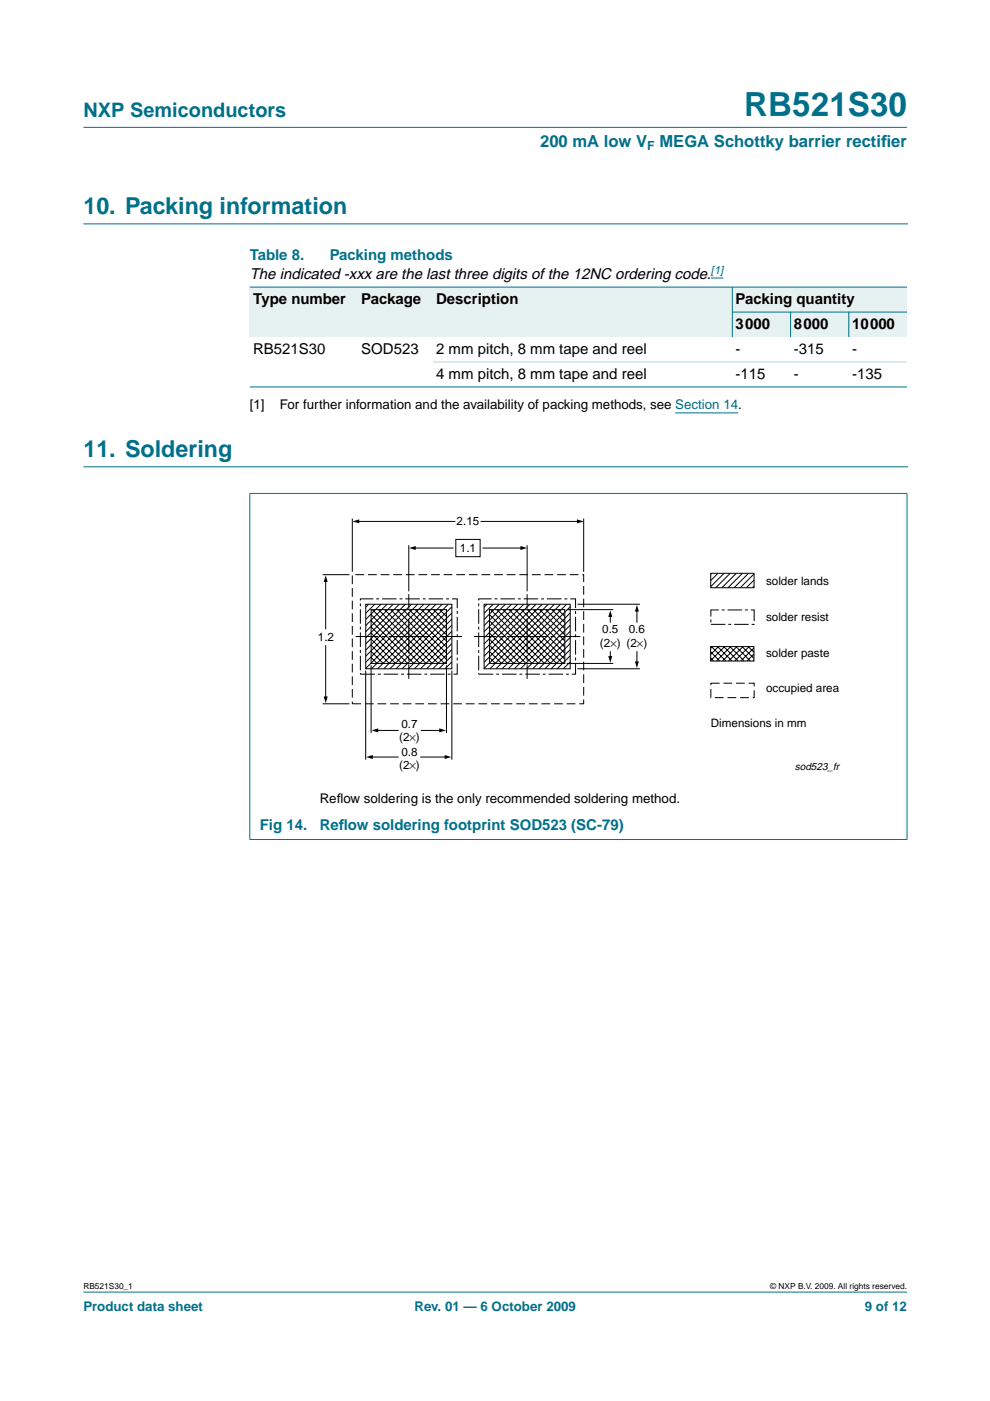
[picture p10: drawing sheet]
<svg xmlns="http://www.w3.org/2000/svg" width="210mm" height="297mm" viewBox="0 0 210 297" stroke-linecap="round" stroke-linejoin="round" font-family="sans-serif">
<g fill="#00708a" stroke="#00708a" stroke-width=".21">
<path d="M17.7 273.9h174.6z"/>
<path d="M17.7 27h174.6z"/>
</g>
<path d="M17.7 47.5h174.7M17.7 99h174.7" fill="none" stroke="#00708a" stroke-width=".21"/>
<path d="M150.7 58.9h2.7M143.2 87.5h13.3" fill="none" stroke="#00f" stroke-width=".21"/>
<g fill="#e6f2f2">
<path d="M53 60.9h22.9v10.6h-22.9z" fill-rule="evenodd"/>
<path d="M75.9 60.9h15.9v10.6h-15.9z" fill-rule="evenodd"/>
<path d="M91.8 60.9h63.5v10.6h-63.5z" fill-rule="evenodd"/>
<path d="M155.3 60.9h37v5.3h-37z" fill-rule="evenodd"/>
<path d="M155.3 66.2h12.3v5.3h-12.3z" fill-rule="evenodd"/>
<path d="M167.6 66.2h12.4v5.3h-12.4z" fill-rule="evenodd"/>
<path d="M180 66.2h12.3v5.3h-12.3z" fill-rule="evenodd"/>
</g>
<g fill="#00708a" stroke="#00708a" stroke-width=".21">
<path d="M155.3 60.8v10.7z"/>
<path d="M167.6 66.1v5.4z"/>
<path d="M180 66.1v5.4z"/>
<path d="M53 60.9h139.3z"/>
<path d="M155.2 66.2h37.1z"/>
<path d="M53 82h139.3z"/>
<path d="M53 104.7v73.3z"/>
<path d="M192.3 104.7v73.3z"/>
<path d="M52.9 104.6h139.5z"/>
<path d="M52.9 178h139.5z"/>
</g>
<path d="M91.8 76.7h100.5z" fill="#b3d4db" stroke="#b3d4db" stroke-width=".21"/>
<g fill="none" stroke="#000" stroke-width=".21">
<path d="M74.7 109.9v11.3M75.9 110.6h20.5M86.7 115.6v9.8M87.9 116.2h8.1M96.6 114.4h5.2v3.6h-5.2zM102 110.6h20.6M102.4 116.2h8.2M111.8 115.6v9.8M123.8 109.9v11.3M68.4 121.8h5.7M69.1 123.1v10.2M69.1 136.9v11.1"/>
<path d="M75.4 135h4.8M77.5 128.1h18.3v13.7h-18.3zM78.2 128.1l-.7 .6M78.7 129.3h16v11.4h-16zM78.7 134.2l6.4 6.5M78.7 135.5l5.1 5.2M78.7 136.8l3.8 3.9M78.7 138.1l2.5 2.6M78.7 139.4l1.2 1.3M78.7 130.3l10.3 10.4M78.7 131.6l9 9.1M78.7 132.9l7.7 7.8"/>
<path d="M78.9 129.3l11.4 11.4M79.5 128.1l-2 1.9M80.2 129.3l11.4 11.4M80.8 128.1l-3.3 3.2M81 135h.7M81.5 129.3l11.4 11.4M82.1 128.1l-4.6 4.5M82.4 135h8.5M82.8 129.3l11.4 11.4M83.4 128.1l-5.9 5.8M84.1 129.3l10.6 10.5M84.7 128.1l-7.2 7.1"/>
<path d="M85.4 129.3l9.3 9.2M86 128.1l-8.5 8.4M86.7 126v3.1M86.7 129.8v.7M86.7 131.2v7.4M86.7 139.4v.7M86.7 129.3l8 7.9M87.3 128.1l-9.8 9.7M88 129.3l6.7 6.6M88.6 128.1l-11.1 11M89.3 129.3l5.4 5.3M89.9 128.1l-12.4 12.3"/>
<path d="M90.6 129.3l4.1 4M91.2 128.1l-13.7 13.6M91.6 135h.8M91.9 129.3l2.8 2.7M92.5 128.1l-13.7 13.7M93.2 129.3l1.5 1.4M93.3 135h4.6M93.7 128.1l-13.6 13.7M94.5 129.3l.2 .1M95 128.1l-13.6 13.7M95.8 130l-11.8 11.8M95.8 128.7l-13.1 13.1"/>
<path d="M95.8 139l-2.7 2.8M95.8 137.7l-4 4.1M95.8 136.4l-5.3 5.4M95.8 135.1l-6.6 6.7M95.8 133.8l-7.9 8M95.8 132.6l-9.2 9.2M95.8 131.3l-10.5 10.5M100.5 135h4.8M102.6 128.1h18.3v13.7h-18.3zM103.3 128.1l-.7 .6M103.8 129.3h16v11.4h-16zM103.8 134.2l6.4 6.5"/>
<path d="M103.8 135.5l5.1 5.2M103.8 136.8l3.8 3.9M103.8 138.1l2.5 2.6M103.8 139.4l1.2 1.3M103.8 130.3l10.3 10.4M103.8 131.6l9 9.1M103.8 132.9l7.7 7.8M104 129.3l11.4 11.4M104.6 128.1l-2 1.9M105.3 129.3l11.4 11.4M105.9 128.1l-3.3 3.2M106.1 135h.7"/>
<path d="M106.6 129.3l11.4 11.4M107.2 128.1l-4.6 4.5M107.5 135h8.5M107.9 129.3l11.4 11.4M108.5 128.1l-5.9 5.8M109.2 129.3l10.6 10.5M109.8 128.1l-7.2 7.1M110.5 129.3l9.3 9.2M111.1 128.1l-8.5 8.4M111.8 126v3.1M111.8 129.8v.7M111.8 131.2v7.4"/>
<path d="M111.8 139.4v.7M111.8 129.3l8 7.9M112.3 128.1l-9.7 9.7M113.1 129.3l6.7 6.6M113.6 128.1l-11 11M114.4 129.3l5.4 5.3M114.9 128.1l-12.3 12.3M115.7 129.3l4.1 4M116.2 128.1l-13.6 13.6M116.7 135h.8M117 129.3l2.8 2.7M117.5 128.1l-13.6 13.7"/>
<path d="M118.3 129.3l1.5 1.4M118.4 135h4.6M118.8 128.1l-13.6 13.7M119.6 129.3l.2 .1M120.1 128.1l-13.6 13.7M120.2 129.3h9.8M120.9 130l-11.8 11.8M120.9 128.7l-13.1 13.1M120.9 139l-2.8 2.8M120.9 137.7l-4.1 4.1M120.9 136.4l-5.4 5.4M120.9 135.1l-6.7 6.7"/>
<path d="M120.9 133.8l-8 8M120.9 132.6l-9.3 9.2M120.9 131.3l-10.5 10.5M122.4 128.1h13.3M129.4 130.5v1.4M129.4 138.2v1.2M135 129.4v2.5M135 138.2v2.3M150.7 137.1h9.2v3.1h-9.2zM150.7 138.2l1.9 2M150.7 139.5l.6 .7M150.7 121.5h9.2v3.1h-9.2z"/>
<path d="M150.8 137.1l3.1 3.1M150.9 121.5l-.2 .3M151 137.1l-.3 .4M152.1 137.1l3.1 3.1M152.2 121.5l-1.5 1.6M152.3 137.1l-1.6 1.7M153.4 137.1l3.1 3.1M153.5 121.5l-2.8 2.9M153.6 137.1l-2.9 3M154.7 137.1l3.1 3.1M154.8 121.5l-3 3.1M154.9 137.1l-3 3.1"/>
<path d="M156 137.1l3.1 3.1M156.1 121.5l-3 3.1M156.2 137.1l-3 3.1M157.3 137.1l2.6 2.5M157.4 121.5l-3 3.1M157.5 137.1l-3 3.1M158.6 137.1l1.3 1.2M158.7 121.5l-3 3.1M158.8 137.1l-3 3.1M159.9 140l-.2 .2M159.9 138.7l-1.5 1.5M159.9 137.4l-2.8 2.8"/>
<path d="M159.9 124.3l-.4 .3M159.9 123l-1.6 1.6M159.9 121.7l-2.9 2.9M68.4 149.2h5.7M77.5 142.2v18.9M78.7 141v14.4M79.9 154.9h4.5M86.7 140.9v3M89.3 154.9h4.1M94.7 141v14.4M95.8 142.2v18.9M95.8 140.3l-1.4 1.5"/>
<path d="M111.8 140.9v3M120.2 140.7h9.8M120.9 140.3l-1.5 1.5M122.4 141.8h13.3M78.8 160.5h5.6M89.2 160.5h5.4"/>
</g>
<path d="M76.4 127h20.5v15.9h-20.5zM101.5 127h20.5v15.9h-20.5zM150.7 129.3h9.2v3.1h-9.2z" fill="none" stroke="#000" stroke-width=".21" stroke-dasharray="3.1 .6 .6 .6" stroke-linecap="butt"/>
<path d="M74.7 121.8h49.1v27.4h-49.1zM150.7 144.9h9.2v3h-9.2z" fill="none" stroke="#000" stroke-width=".21" stroke-dasharray="1.9 .8" stroke-linecap="butt"/>
<g fill="#000">
<path d="M74.8 110.6l1.4-.5v.9zM86.7 116.2l1.4-.4v.8zM110.3 115.8l1.4 .4-1.4 .4zM122.3 110.1l1.4 .5-1.4 .4zM69.1 122l.4 1.4h-.9zM129.4 129.4l.4 1.4h-.8zM129 139.1h.8l-.4 1.4zM135 128.3l.5 1.4h-.9zM68.6 147.7h.9l-.4 1.4zM78.8 154.9l1.4-.5v.9zM93.1 154.4l1.5 .5-1.5 .4zM134.6 140.2h.9l-.5 1.5z"/>
<path d="M77.6 160.5l1.4-.4v.8zM94.3 160.1l1.4 .4-1.4 .4z"/>
</g>
<text font-size="7.1" fill="#00708a" x="157.8" y="24.7">RB521S30</text>
<g font-size="4.9" fill="#00708a">
<text x="17.7" y="45.5">10. Packing information</text>
<text x="17.7" y="97">11. Soldering</text>
</g>
<text font-size="4.2" fill="#00708a" x="17.7" y="24.9">NXP Semiconductors</text>
<g font-size="3.5" fill="#00708a">
<text x="114.5" y="31.1">200 mA low V</text>
<text x="139.8" y="31.1">MEGA Schottky barrier rectif</text>
<text x="186.8" y="31.1">ier</text>
</g>
<g font-size="3.2" fill="#00708a">
<text x="53" y="55.2">Table 8.</text>
<text x="69.9" y="55.2">Packing methods</text>
<text x="55.1" y="175.9">Fig 14.</text>
<text x="67.8" y="175.9">Ref</text>
<text x="71.8" y="175.9">low soldering footprint SOD523 (SC-79)</text>
</g>
<g font-size="3.2">
<text x="53" y="59.1">The indicated -xxx are the last three digits of the 12NC ordering code.</text>
<text x="53.7" y="64.4">Type number</text>
<text x="76.6" y="64.4">Package</text>
<text x="92.5" y="64.4">Description</text>
<text x="156" y="64.4">Packing quantity</text>
<text x="156" y="69.7">3000</text>
<text x="168.3" y="69.7">8000</text>
<text x="180.7" y="69.7">10000</text>
<text x="53.7" y="75">RB521S30</text>
<text x="76.6" y="75">SOD523</text>
<text x="92.5" y="75">2 mm pitch, 8 mm tape and reel</text>
<text x="156" y="75">-</text>
<text x="168.3" y="75">-315</text>
<text x="180.7" y="75">-</text>
<text x="92.5" y="80.3">4 mm pitch, 8 mm tape and reel</text>
<text x="156" y="80.3">-115</text>
<text x="168.3" y="80.3">-</text>
<text x="180.7" y="80.3">-135</text>
</g>
<g font-size="2.8">
<text x="53" y="86.7">[1]</text>
<text x="59.3" y="86.7">For further information and the availability of packing methods, see Section 14.</text>
<text x="67.8" y="170.4">Ref</text>
<text x="71.4" y="170.4">low soldering is the only recommended soldering method.</text>
</g>
<g font-size="2.8" fill="#00708a">
<text x="17.7" y="278">Product data sheet</text>
<text x="87.9" y="278">Rev. 01 — 6 October 2009</text>
<text x="183.4" y="278">9 of 12</text>
</g>
<text font-size="2.6" fill="#00708a" x="137.2" y="31.8">F</text>
<g font-size="2.5">
<text x="96.8" y="111.3">2.15</text>
<text x="97.5" y="117">1.1</text>
<text x="162.4" y="123.9">solder lands</text>
<text x="162.4" y="131.6">solder resist</text>
<text x="67.4" y="135.9">1.2</text>
<text x="127.2" y="137.2">(2×) (2×)</text>
<text x="127.7" y="134.2">0.5</text>
<text x="133.3" y="134.2">0.6</text>
<text x="162.4" y="139.4">solder paste</text>
<text x="162.4" y="146.8">occupied area</text>
<text x="85.1" y="154.3">0.7</text>
<text x="150.7" y="154.2">Dimensions in mm</text>
<text x="84.6" y="157.1">(2×)</text>
<text x="85.1" y="160.3">0.8</text>
<text x="84.6" y="163.1">(2×)</text>
</g>
<text font-size="2.4" fill="#00f" x="150.7" y="58.2">[1]</text>
<text font-size="2.2" x="168.5" y="163.4">sod523_fr</text>
<g font-size="1.8">
<text x="17.7" y="273.4">RB521S30_1</text>
<text x="163.3" y="273.4">© NXP B.V. 2009. All rights reserved.</text>
</g>
</svg>
